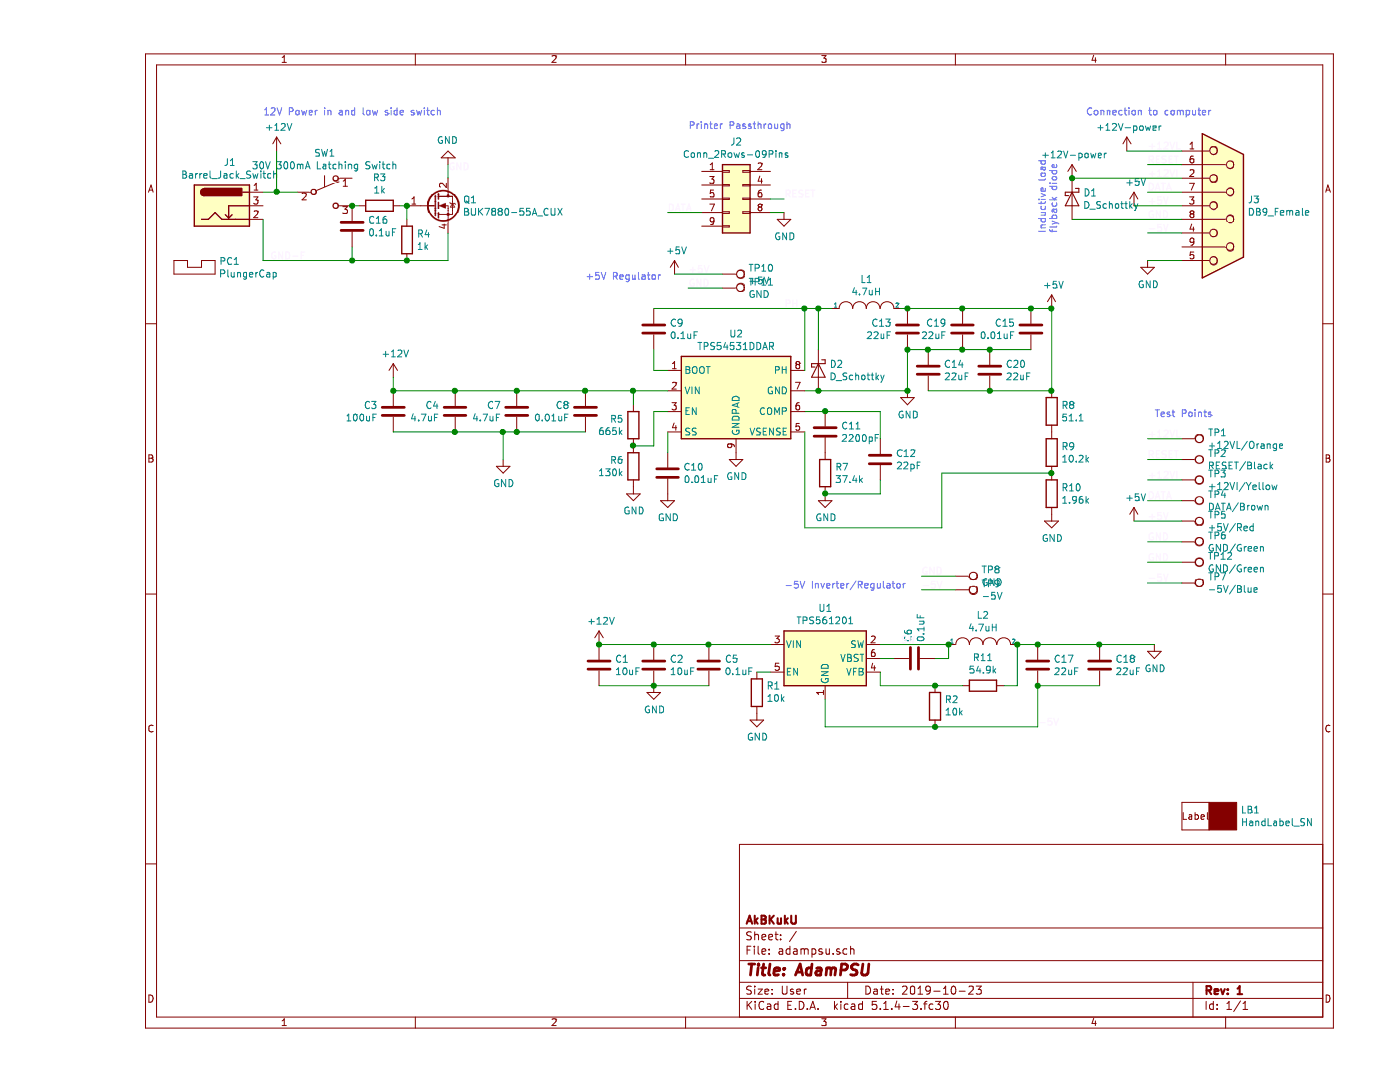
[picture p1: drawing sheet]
EESchema Schematic File Version 4
LIBS:adampsu-cache
EELAYER 30 0
EELAYER END
$Descr User 9449 7889
encoding utf-8
Sheet 1 1
Title "AdamPSU"
Date "2019-10-23"
Rev "1"
Comp "AkBKukU"
Comment1 ""
Comment2 ""
Comment3 ""
Comment4 ""
$EndDescr
$Comp
L adampsu-rescue:Barrel_Jack_Switch-Connector J1
U 1 1
P 950 1500
F 0 "J1" H 1007 1817 50  0000 C CNN
F 1 "Barrel_Jack_Switch" H 1007 1726 50  0000 C CNN
F 2 "adampsu:BarrelJack_CUI_PJ-047AH_Horizontal" H 1000 1460 50  0001 C CNN
F 3 "https://www.cuidevices.com/product/resource/pj-047ah.pdf" H 1000 1460 50  0001 C CNN
F 4 "CP-047AH-ND" H 950 1500 50  0001 C CNN "dk"
F 5 "PJ-047AH" H 950 1500 50  0001 C CNN "mfr"
F 6 " 490-PJ-047AH" H 950 1500 50  0001 C CNN "mouser"
	1    950  1500
	1    0    0    -1  
$EndComp
$Comp
L adampsu-rescue:SW_Push_SPDT-Switch SW1
U 1 1
P 1700 1400
F 0 "SW1" H 1700 1685 50  0000 C CNN
F 1 "30V 300mA Latching Switch" H 1700 1594 50  0000 C CNN
F 2 "adampsu:Switch-LC1258EENP" H 1700 1400 50  0001 C CNN
F 3 "https://sten-eswitch-13110800-production.s3.amazonaws.com/system/asset/product_line/data_sheet/36/LC.pdf" H 1700 1400 50  0001 C CNN
F 4 "EG5886-ND" H 1700 1400 50  0001 C CNN "dk"
F 5 "LC1258EENP" H 1700 1400 50  0001 C CNN "mfr"
F 6 "612-LC1258EENP" H 1700 1400 50  0001 C CNN "mouser"
	1    1700 1400
	1    0    0    -1  
$EndComp
$Comp
L adampsu-rescue:B240-Diode D1
U 1 1
P 7150 1450
F 0 "D1" V 7104 1529 50  0000 L CNN
F 1 "D_Schottky" V 7195 1529 50  0000 L CNN
F 2 "adampsu:D_SOD-128" H 7150 1275 50  0001 C CNN
F 3 "https://www.mouser.com/datasheet/2/916/PMEG4050EP-1320387.pdf" H 7150 1450 50  0001 C CNN
F 4 "1727-5842-1-ND" H 7150 1450 50  0001 C CNN "dk"
F 5 "PMEG4050EP,115" H 7150 1450 50  0001 C CNN "mfr"
F 6 "40" H 7150 1450 50  0001 C CNN "maxV"
F 7 "963-EMK325B7226MM-TR " H 7150 1450 50  0001 C CNN "mouser"
	1    7150 1450
	0    1    1    0   
$EndComp
$Comp
L adampsu-rescue:DB9_Female-Connector J3
U 1 1
P 8250 1500
F 0 "J3" H 8430 1546 50  0000 L CNN
F 1 "DB9_Female" H 8430 1455 50  0000 L CNN
F 2 "Connector_Dsub:DSUB-9_Female_Vertical_P2.77x2.84mm_MountingHoles" H 8250 1500 50  0001 C CNN
F 3 "http://www.assmann-wsw.com/fileadmin/datasheets/ASS_4885_CO.pdf" H 8250 1500 50  0001 C CNN
F 4 "AE10928-ND" H 8250 1500 50  0001 C CNN "dk"
F 5 "A-DF 09 PP/Z" H 8250 1500 50  0001 C CNN "mfr"
F 6 "636-171-009-203L001" H 8250 1500 50  0001 C CNN "mouser"
	1    8250 1500
	1    0    0    -1  
$EndComp
Wire Wire Line
	7950 1200 7700 1200
Wire Wire Line
	7950 1400 7700 1400
Wire Wire Line
	7950 1700 7700 1700
Wire Wire Line
	7950 1900 7700 1900
Text Label 7700 1100 0    50   ~ 0
+12VL
Text Label 7700 1200 0    50   ~ 0
RESET
Text Label 7700 1300 0    50   ~ 0
+12VI
Text Label 7700 1400 0    50   ~ 0
DATA
Text Label 7700 1600 0    50   ~ 0
GND
Text Label 7700 1700 0    50   ~ 0
-5V
Wire Wire Line
	7150 1600 7950 1600
Wire Wire Line
	7150 1300 7950 1300
Text Notes 3600 2050 0    50   ~ 0
+5V Regulator
$Comp
L adampsu-rescue:GND-power #PWR0101
U 1 1
P 2600 1200
F 0 "#PWR0101" H 2600 950 50  0001 C CNN
F 1 "GND" H 2605 1027 50  0000 C CNN
F 2 "" H 2600 1200 50  0001 C CNN
F 3 "" H 2600 1200 50  0001 C CNN
	1    2600 1200
	-1   0    0    1   
$EndComp
$Comp
L adampsu-rescue:GND-power #PWR0103
U 1 1
P 7700 1900
F 0 "#PWR0103" H 7700 1650 50  0001 C CNN
F 1 "GND" H 7705 1727 50  0000 C CNN
F 2 "" H 7700 1900 50  0001 C CNN
F 3 "" H 7700 1900 50  0001 C CNN
	1    7700 1900
	1    0    0    -1  
$EndComp
$Comp
L adampsu-rescue:+12V-power #PWR0104
U 1 1
P 1350 1100
F 0 "#PWR0104" H 1350 950 50  0001 C CNN
F 1 "+12V" H 1365 1273 50  0000 C CNN
F 2 "" H 1350 1100 50  0001 C CNN
F 3 "" H 1350 1100 50  0001 C CNN
	1    1350 1100
	1    0    0    -1  
$EndComp
$Comp
L adampsu-rescue:+5V-power #PWR0107
U 1 1
P 7600 1500
F 0 "#PWR0107" H 7600 1350 50  0001 C CNN
F 1 "+5V" H 7615 1673 50  0000 C CNN
F 2 "" H 7600 1500 50  0001 C CNN
F 3 "" H 7600 1500 50  0001 C CNN
	1    7600 1500
	1    0    0    -1  
$EndComp
Wire Wire Line
	7600 1500 7950 1500
Wire Wire Line
	1250 1400 1350 1400
Wire Wire Line
	1350 1400 1350 1100
Wire Wire Line
	1350 1400 1500 1400
Connection ~ 1350 1400
Wire Wire Line
	2600 1200 2600 1300
$Comp
L Device:R R3
U 1 1
P 2100 1500
F 0 "R3" V 1893 1500 50  0000 C CNN
F 1 "1k" V 1984 1500 50  0000 C CNN
F 2 "Resistor_SMD:R_0603_1608Metric_Pad1.05x0.95mm_HandSolder" V 2030 1500 50  0001 C CNN
F 3 "http://www.yageo.com/documents/recent/PYu-RC_Group_51_RoHS_L_10.pdf" H 2100 1500 50  0001 C CNN
F 4 "311-1.0KGRCT-ND" H 2100 1500 50  0001 C CNN "dk"
F 5 "RC0603JR-071KL" H 2100 1500 50  0001 C CNN "mfr"
F 6 "603-RC0603JR-071KL" H 2100 1500 50  0001 C CNN "mouser"
	1    2100 1500
	0    1    1    0   
$EndComp
Wire Wire Line
	1900 1500 1950 1500
Wire Wire Line
	2250 1500 2300 1500
Wire Wire Line
	2300 1500 2300 1600
Connection ~ 2300 1500
Wire Wire Line
	2600 1700 2600 1900
Wire Wire Line
	1250 1900 1250 1600
Text Label 1300 1900 0    50   ~ 0
GND-F
Text Label 2600 1250 0    50   ~ 0
GND
Text Notes 1250 850  0    50   ~ 0
12V Power in and low side switch
Text Notes 7050 1700 1    50   ~ 0
Inductive load \nflyback diode
Text Notes 7250 850  0    50   ~ 0
Connection to computer
Text Notes 5050 4300 0    50   ~ 0
-5V Inverter/Regulator
$Comp
L adampsu-rescue:GND-power #PWR0102
U 1 1
P 5050 1550
F 0 "#PWR0102" H 5050 1300 50  0001 C CNN
F 1 "GND" H 5055 1377 50  0000 C CNN
F 2 "" H 5050 1550 50  0001 C CNN
F 3 "" H 5050 1550 50  0001 C CNN
	1    5050 1550
	1    0    0    -1  
$EndComp
Text Notes 4350 950  0    50   ~ 0
Printer Passthrough
Wire Wire Line
	4950 1550 5050 1550
Wire Wire Line
	4950 1450 5050 1450
Wire Wire Line
	4200 1550 4450 1550
Text Label 4200 1550 0    50   ~ 0
DATA
Text Label 5050 1450 0    50   ~ 0
RESET
$Comp
L adampsu-rescue:Conn_2Rows-09Pins-Connector_Generic J2
U 1 1
P 4650 1450
F 0 "J2" H 4700 1867 50  0000 C CNN
F 1 "Conn_2Rows-09Pins" H 4700 1776 50  0000 C CNN
F 2 "Connector_PinHeader_2.54mm:PinHeader_2x05_P2.54mm_Vertical" H 4650 1450 50  0001 C CNN
F 3 "~" H 4650 1450 50  0001 C CNN
F 4 "1849-1002-ND" H 4650 1450 50  0001 C CNN "dk"
F 5 "PR20205VBDN" H 4650 1450 50  0001 C CNN "mfr"
	1    4650 1450
	1    0    0    -1  
$EndComp
$Comp
L Custom:PlungerCap PC1
U 1 1
P 750 1950
F 0 "PC1" H 928 1996 50  0000 L CNN
F 1 "PlungerCap" H 928 1905 50  0000 L CNN
F 2 "adampsu:PlungerCap-4JWHT" H 500 1950 50  0001 C CNN
F 3 "https://www.digikey.com/product-detail/en/e-switch/4JWHT/EG1077-ND/45809" H 500 1950 50  0001 C CNN
F 4 "EG1077-ND" H 750 1950 50  0001 C CNN "dk"
F 5 "4JWHT" H 750 1950 50  0001 C CNN "mfr"
F 6 " 612-4J-WH" H 750 1950 50  0001 C CNN "mouser"
	1    750  1950
	1    0    0    -1  
$EndComp
$Comp
L Custom:TPS54531DDAR U2
U 1 1
P 4700 2900
F 0 "U2" H 4700 3367 50  0000 C CNN
F 1 "TPS54531DDAR" H 4700 3276 50  0000 C CNN
F 2 "Package_SO:TI_SO-PowerPAD-8_ThermalVias" H 4750 2550 50  0001 L CIN
F 3 "http://www.ti.com/lit/ds/symlink/tps54531.pdf" H 4700 2900 50  0001 C CNN
F 4 "296-40801-2-ND" H 4700 2900 50  0001 C CNN "dk"
F 5 "TPS54531DDAR" H 4700 2900 50  0001 C CNN "mfr"
F 6 "595-TPS54531DDAR" H 4700 2900 50  0001 C CNN "mouser"
	1    4700 2900
	1    0    0    -1  
$EndComp
$Comp
L adampsu-rescue:C-Device C7
U 1 1
P 3100 3000
F 0 "C7" H 2986 3046 50  0000 R CNN
F 1 "4.7uF" H 2986 2955 50  0000 R CNN
F 2 "Capacitor_SMD:C_0805_2012Metric_Pad1.15x1.40mm_HandSolder" H 3138 2850 50  0001 C CNN
F 3 "https://ds.yuden.co.jp/TYCOMPAS/ut/detail?pn=UMK316AB7475KL-T%20%20&u=M" H 3100 3000 50  0001 C CNN
F 4 " 490-14466-2-ND" H 3100 3000 50  0001 C CNN "dk"
F 5 "GRM21BR71C475KE51L" H 3100 3000 50  0001 C CNN "mfr"
F 6 "XR7" H 3100 3000 50  0001 C CNN "rating"
F 7 "50" H 3100 3000 50  0001 C CNN "maxV"
F 8 "81-GRM21BR71C475KE1L" H 3100 3000 50  0001 C CNN "mouser"
	1    3100 3000
	1    0    0    -1  
$EndComp
Wire Wire Line
	3100 2850 3600 2850
Wire Wire Line
	3950 2850 4200 2850
Connection ~ 3100 2850
$Comp
L adampsu-rescue:C-Device C8
U 1 1
P 3600 3000
F 0 "C8" H 3486 3046 50  0000 R CNN
F 1 "0.01uF" H 3486 2955 50  0000 R CNN
F 2 "Capacitor_SMD:C_0603_1608Metric_Pad1.05x0.95mm_HandSolder" H 3638 2850 50  0001 C CNN
F 3 "https://api.kemet.com/component-edge/download/datasheet/C0603C103M5RACTU.pdf" H 3600 3000 50  0001 C CNN
F 4 "399-7842-1-ND" H 3600 3000 50  0001 C CNN "dk"
F 5 "C0603C103M5RACTU" H 3600 3000 50  0001 C CNN "mfr"
F 6 "XR7" H 3600 3000 50  0001 C CNN "rating"
F 7 "80-C0603C103M5R" H 3600 3000 50  0001 C CNN "mouser"
	1    3600 3000
	1    0    0    -1  
$EndComp
Wire Wire Line
	3600 3150 3100 3150
Connection ~ 3100 3150
$Comp
L adampsu-rescue:GND-power #PWR0105
U 1 1
P 3000 3350
F 0 "#PWR0105" H 3000 3100 50  0001 C CNN
F 1 "GND" H 3005 3177 50  0000 C CNN
F 2 "" H 3000 3350 50  0001 C CNN
F 3 "" H 3000 3350 50  0001 C CNN
	1    3000 3350
	1    0    0    -1  
$EndComp
Wire Wire Line
	3000 3350 3000 3150
Connection ~ 3000 3150
Wire Wire Line
	3000 3150 3100 3150
$Comp
L Device:R R5
U 1 1
P 3950 3100
F 0 "R5" H 3881 3146 50  0000 R CNN
F 1 "665k" H 3881 3055 50  0000 R CNN
F 2 "Resistor_SMD:R_0603_1608Metric_Pad1.05x0.95mm_HandSolder" V 3880 3100 50  0001 C CNN
F 3 "http://www.yageo.com/documents/recent/PYu-RC_Group_51_RoHS_L_10.pdf" H 3950 3100 50  0001 C CNN
F 4 "311-665KHRCT-ND" H 3950 3100 50  0001 C CNN "dk"
F 5 "RC0603FR-07665KL" H 3950 3100 50  0001 C CNN "mfr"
F 6 "603-RC0603FR-07665KL" H 3950 3100 50  0001 C CNN "mouser"
	1    3950 3100
	1    0    0    -1  
$EndComp
$Comp
L Device:R R6
U 1 1
P 3950 3400
F 0 "R6" H 3881 3446 50  0000 R CNN
F 1 "130k" H 3881 3355 50  0000 R CNN
F 2 "Resistor_SMD:R_0603_1608Metric_Pad1.05x0.95mm_HandSolder" V 3880 3400 50  0001 C CNN
F 3 "http://www.koaspeer.com/catimages/Products/RK73B/RK73B.pdf" H 3950 3400 50  0001 C CNN
F 4 "2019-RK73B1JTTD134JCT-ND" H 3950 3400 50  0001 C CNN "dk"
F 5 "RK73B1JTTD134J" H 3950 3400 50  0001 C CNN "mfr"
F 6 "660-RK73B1JTTD134J" H 3950 3400 50  0001 C CNN "mouser"
	1    3950 3400
	1    0    0    -1  
$EndComp
Wire Wire Line
	3950 2850 3950 2950
Connection ~ 3950 2850
Wire Wire Line
	3950 3250 4100 3250
Wire Wire Line
	4100 3250 4100 3000
Wire Wire Line
	4100 3000 4200 3000
Connection ~ 3950 3250
$Comp
L adampsu-rescue:GND-power #PWR0106
U 1 1
P 3950 3550
F 0 "#PWR0106" H 3950 3300 50  0001 C CNN
F 1 "GND" H 3955 3377 50  0000 C CNN
F 2 "" H 3950 3550 50  0001 C CNN
F 3 "" H 3950 3550 50  0001 C CNN
	1    3950 3550
	1    0    0    -1  
$EndComp
$Comp
L adampsu-rescue:C-Device C10
U 1 1
P 4200 3450
F 0 "C10" H 4315 3496 50  0000 L CNN
F 1 "0.01uF" H 4315 3405 50  0000 L CNN
F 2 "Capacitor_SMD:C_0603_1608Metric_Pad1.05x0.95mm_HandSolder" H 4238 3300 50  0001 C CNN
F 3 "https://api.kemet.com/component-edge/download/datasheet/C0603C103M5RACTU.pdf" H 4200 3450 50  0001 C CNN
F 4 "399-7842-1-ND" H 4200 3450 50  0001 C CNN "dk"
F 5 "C0603C103M5RACTU" H 4200 3450 50  0001 C CNN "mfr"
F 6 "XR7" H 4200 3450 50  0001 C CNN "rating"
F 7 "80-C0603C103M5R" H 4200 3450 50  0001 C CNN "mouser"
	1    4200 3450
	1    0    0    -1  
$EndComp
Wire Wire Line
	4200 3150 4200 3300
$Comp
L adampsu-rescue:GND-power #PWR0108
U 1 1
P 4200 3600
F 0 "#PWR0108" H 4200 3350 50  0001 C CNN
F 1 "GND" H 4205 3427 50  0000 C CNN
F 2 "" H 4200 3600 50  0001 C CNN
F 3 "" H 4200 3600 50  0001 C CNN
	1    4200 3600
	1    0    0    -1  
$EndComp
$Comp
L adampsu-rescue:GND-power #PWR0115
U 1 1
P 4700 3300
F 0 "#PWR0115" H 4700 3050 50  0001 C CNN
F 1 "GND" H 4705 3127 50  0000 C CNN
F 2 "" H 4700 3300 50  0001 C CNN
F 3 "" H 4700 3300 50  0001 C CNN
	1    4700 3300
	1    0    0    -1  
$EndComp
$Comp
L Custom:BUK7880-55A_CUX Q1
U 1 1
P 2500 1500
F 0 "Q1" H 2706 1546 50  0000 L CNN
F 1 "BUK7880-55A_CUX" H 2706 1455 50  0000 L CNN
F 2 "Package_TO_SOT_SMD:SOT-223-3_TabPin2" H 2700 1425 50  0001 L CIN
F 3 "https://assets.nexperia.com/documents/data-sheet/BUK7880-55A.pdf" V 2500 1500 50  0001 L CNN
F 4 "1727-2222-1-ND" H 2500 1500 50  0001 C CNN "dk"
F 5 "BUK7880-55A/CUX" H 2500 1500 50  0001 C CNN "mfr"
F 6 "771-BUK7880-55A/CUX" H 2500 1500 50  0001 C CNN "mouser"
	1    2500 1500
	1    0    0    -1  
$EndComp
$Comp
L Device:C C9
U 1 1
P 4100 2400
F 0 "C9" H 4215 2446 50  0000 L CNN
F 1 "0.1uF" H 4215 2355 50  0000 L CNN
F 2 "adampsu:C_0508_1220Metric_Pad1.40x1.15mm_HandSolder" H 4138 2250 50  0001 C CNN
F 3 "https://search.murata.co.jp/Ceramy/image/img/A01X/G101/ENG/LLL216R71E104MA01-01.pdf" H 4100 2400 50  0001 C CNN
F 4 "25" H 4100 2400 50  0001 C CNN "maxV"
F 5 "XR7" H 4100 2400 50  0001 C CNN "rating"
F 6 "490-4346-1-ND" H 4100 2400 50  0001 C CNN "dk"
F 7 "LLL216R71E104MA01L" H 4100 2400 50  0001 C CNN "mfr"
F 8 " 81-LLL216R71E104MA1L" H 4100 2400 50  0001 C CNN "mouser"
	1    4100 2400
	1    0    0    -1  
$EndComp
Wire Wire Line
	4100 2550 4100 2700
Wire Wire Line
	4100 2700 4200 2700
Wire Wire Line
	4100 2250 5200 2250
Wire Wire Line
	5200 2250 5200 2700
$Comp
L Device:C C16
U 1 1
P 1900 1650
F 0 "C16" H 2015 1696 50  0000 L CNN
F 1 "0.1uF" H 2015 1605 50  0000 L CNN
F 2 "Capacitor_SMD:C_0603_1608Metric_Pad1.05x0.95mm_HandSolder" H 1938 1500 50  0001 C CNN
F 3 "http://www.samsungsem.com/kr/support/product-search/mlcc/CL10F104ZB8NNNC.jsp" H 1900 1650 50  0001 C CNN
F 4 "25" H 1900 1650 50  0001 C CNN "maxV"
F 5 "XR7" H 1900 1650 50  0001 C CNN "rating"
F 6 "1276-1012-2-ND" H 1900 1650 50  0001 C CNN "dk"
F 7 "CL10F104ZB8NNNC" H 1900 1650 50  0001 C CNN "mfr"
F 8 "603-CC603KRX7R9BB104" H 1900 1650 50  0001 C CNN "mouser"
	1    1900 1650
	1    0    0    -1  
$EndComp
Connection ~ 1900 1500
Wire Wire Line
	1900 1800 1900 1900
Connection ~ 1900 1900
Wire Wire Line
	1900 1900 1250 1900
Wire Wire Line
	5200 2250 5300 2250
Connection ~ 5200 2250
$Comp
L pspice:INDUCTOR L1
U 1 1
P 5650 2250
F 0 "L1" H 5650 2465 50  0000 C CNN
F 1 "4.7uH" H 5650 2374 50  0000 C CNN
F 2 "adampsu:L_11.5x10.3_H4.8" H 5650 2250 50  0001 C CNN
F 3 "http://productfinder.pulseeng.com/products/datasheets/P769.pdf" H 5650 2250 50  0001 C CNN
F 4 "553-3001-1-ND" H 5650 2250 50  0001 C CNN "dk"
F 5 "PA4342.472NLT" H 5650 2250 50  0001 C CNN "mfr"
F 6 "15.5mOhm" H 5650 2250 50  0001 C CNN "rating"
F 7 "673-PA4342.472NLT" H 5650 2250 50  0001 C CNN "mouser"
	1    5650 2250
	1    0    0    -1  
$EndComp
Wire Wire Line
	5300 2250 5400 2250
Connection ~ 5300 2250
$Comp
L power:+5V #PWR0116
U 1 1
P 7000 2250
F 0 "#PWR0116" H 7000 2100 50  0001 C CNN
F 1 "+5V" H 7015 2423 50  0000 C CNN
F 2 "" H 7000 2250 50  0001 C CNN
F 3 "" H 7000 2250 50  0001 C CNN
	1    7000 2250
	1    0    0    -1  
$EndComp
$Comp
L adampsu-rescue:GND-power #PWR0117
U 1 1
P 5350 3600
F 0 "#PWR0117" H 5350 3350 50  0001 C CNN
F 1 "GND" H 5355 3427 50  0000 C CNN
F 2 "" H 5350 3600 50  0001 C CNN
F 3 "" H 5350 3600 50  0001 C CNN
	1    5350 3600
	1    0    0    -1  
$EndComp
$Comp
L Device:R R8
U 1 1
P 7000 3000
F 0 "R8" H 7070 3046 50  0000 L CNN
F 1 "51.1" H 7070 2955 50  0000 L CNN
F 2 "Resistor_SMD:R_0603_1608Metric_Pad1.05x0.95mm_HandSolder" V 6930 3000 50  0001 C CNN
F 3 "http://www.yageo.com/documents/recent/PYu-RC_Group_51_RoHS_L_10.pdf" H 7000 3000 50  0001 C CNN
F 4 "311-51.1HRCT-ND" H 7000 3000 50  0001 C CNN "dk"
F 5 "RC0603FR-0751R1L" H 7000 3000 50  0001 C CNN "mfr"
F 6 "603-RC0603FR-0751R1L" H 7000 3000 50  0001 C CNN "mouser"
	1    7000 3000
	1    0    0    -1  
$EndComp
$Comp
L Device:R R10
U 1 1
P 7000 3600
F 0 "R10" H 7070 3646 50  0000 L CNN
F 1 "1.96k" H 7070 3555 50  0000 L CNN
F 2 "Resistor_SMD:R_0603_1608Metric_Pad1.05x0.95mm_HandSolder" V 6930 3600 50  0001 C CNN
F 3 "http://www.yageo.com/documents/recent/PYu-RC_Group_51_RoHS_L_10.pdf" H 7000 3600 50  0001 C CNN
F 4 "311-1.96KHRCT-ND" H 7000 3600 50  0001 C CNN "dk"
F 5 "RC0603FR-071K96L" H 7000 3600 50  0001 C CNN "mfr"
F 6 "603-RC0603FR-071K96L" H 7000 3600 50  0001 C CNN "mouser"
	1    7000 3600
	1    0    0    -1  
$EndComp
$Comp
L Device:R R9
U 1 1
P 7000 3300
F 0 "R9" H 7070 3346 50  0000 L CNN
F 1 "10.2k" H 7070 3255 50  0000 L CNN
F 2 "Resistor_SMD:R_0603_1608Metric_Pad1.05x0.95mm_HandSolder" V 6930 3300 50  0001 C CNN
F 3 "https://www.seielect.com/catalog/sei-rmcf_rmcp.pdf" H 7000 3300 50  0001 C CNN
F 4 "RMCF0603FT10K2CT-ND" H 7000 3300 50  0001 C CNN "dk"
F 5 "RMCF0603FT10K2" H 7000 3300 50  0001 C CNN "mfr"
F 6 "667-ERJ-3EKF1022V" H 7000 3300 50  0001 C CNN "mouser"
	1    7000 3300
	1    0    0    -1  
$EndComp
$Comp
L adampsu-rescue:GND-power #PWR0118
U 1 1
P 7000 3750
F 0 "#PWR0118" H 7000 3500 50  0001 C CNN
F 1 "GND" H 7005 3577 50  0000 C CNN
F 2 "" H 7000 3750 50  0001 C CNN
F 3 "" H 7000 3750 50  0001 C CNN
	1    7000 3750
	1    0    0    -1  
$EndComp
$Comp
L Device:C C11
U 1 1
P 5350 3150
F 0 "C11" H 5465 3196 50  0000 L CNN
F 1 "2200pF" H 5465 3105 50  0000 L CNN
F 2 "Capacitor_SMD:C_0603_1608Metric_Pad1.05x0.95mm_HandSolder" H 5388 3000 50  0001 C CNN
F 3 "https://api.kemet.com/component-edge/download/datasheet/C0603C222K5RAC7411.pdf" H 5350 3150 50  0001 C CNN
F 4 "XR7" H 5350 3150 50  0001 C CNN "rating"
F 5 "399-17586-1-ND" H 5350 3150 50  0001 C CNN "dk"
F 6 "50" H 5350 3150 50  0001 C CNN "maxV"
F 7 "C0603C222K5RAC7411" H 5350 3150 50  0001 C CNN "mfr"
F 8 "80-C0603C222K5R7411" H 5350 3150 50  0001 C CNN "mouser"
	1    5350 3150
	1    0    0    -1  
$EndComp
$Comp
L Device:R R7
U 1 1
P 5350 3450
F 0 "R7" H 5420 3496 50  0000 L CNN
F 1 "37.4k" H 5420 3405 50  0000 L CNN
F 2 "Resistor_SMD:R_0603_1608Metric_Pad1.05x0.95mm_HandSolder" V 5280 3450 50  0001 C CNN
F 3 "http://www.yageo.com/documents/recent/PYu-RC_Group_51_RoHS_L_10.pdf" H 5350 3450 50  0001 C CNN
F 4 "311-37.4KHRCT-ND" H 5350 3450 50  0001 C CNN "dk"
F 5 "RC0603FR-0737K4L" H 5350 3450 50  0001 C CNN "mfr"
F 6 "603-RC0603FR-0737K4L" H 5350 3450 50  0001 C CNN "mouser"
	1    5350 3450
	1    0    0    -1  
$EndComp
Wire Wire Line
	5200 3150 5200 3850
$Comp
L Device:C C12
U 1 1
P 5750 3350
F 0 "C12" H 5865 3396 50  0000 L CNN
F 1 "22pF" H 5865 3305 50  0000 L CNN
F 2 "Capacitor_SMD:C_0603_1608Metric_Pad1.05x0.95mm_HandSolder" H 5788 3200 50  0001 C CNN
F 3 "http://datasheets.avx.com/X7RDielectric.pdf" H 5750 3350 50  0001 C CNN
F 4 "XR7" H 5750 3350 50  0001 C CNN "rating"
F 5 "478-6204-1-ND" H 5750 3350 50  0001 C CNN "dk"
F 6 "50" H 5750 3350 50  0001 C CNN "maxV"
F 7 "06035C220JAT2A" H 5750 3350 50  0001 C CNN "mfr"
F 8 " 581-06035C220JAT2A" H 5750 3350 50  0001 C CNN "mouser"
	1    5750 3350
	1    0    0    -1  
$EndComp
Connection ~ 7000 2250
Wire Wire Line
	5200 3000 5350 3000
Wire Wire Line
	5350 3000 5750 3000
Wire Wire Line
	5750 3000 5750 3200
Connection ~ 5350 3000
Wire Wire Line
	5950 2850 5950 2550
$Comp
L adampsu-rescue:GND-power #PWR0119
U 1 1
P 5950 2850
F 0 "#PWR0119" H 5950 2600 50  0001 C CNN
F 1 "GND" H 5955 2677 50  0000 C CNN
F 2 "" H 5950 2850 50  0001 C CNN
F 3 "" H 5950 2850 50  0001 C CNN
	1    5950 2850
	1    0    0    -1  
$EndComp
Wire Wire Line
	5750 3500 5750 3600
Wire Wire Line
	5750 3600 5350 3600
Connection ~ 5350 3600
Connection ~ 5950 2850
Connection ~ 5300 2850
Wire Wire Line
	5300 2850 5950 2850
Wire Wire Line
	5300 2250 5300 2550
Wire Wire Line
	5200 2850 5300 2850
$Comp
L Device:D_Schottky D2
U 1 1
P 5300 2700
F 0 "D2" V 5254 2779 50  0000 L CNN
F 1 "D_Schottky" V 5345 2779 50  0000 L CNN
F 2 "adampsu:D_SOD-128" H 5300 2700 50  0001 C CNN
F 3 "https://www.mouser.com/datasheet/2/916/PMEG4050EP-1320387.pdf" H 5300 2700 50  0001 C CNN
F 4 "1727-5842-1-ND" H 5300 2700 50  0001 C CNN "dk"
F 5 "40" H 5300 2700 50  0001 C CNN "maxV"
F 6 "PMEG4050EP,115" H 5300 2700 50  0001 C CNN "mfr"
F 7 "963-EMK325B7226MM-TR " H 5300 2700 50  0001 C CNN "mouser"
	1    5300 2700
	0    1    1    0   
$EndComp
$Comp
L adampsu-rescue:C-Device C15
U 1 1
P 6850 2400
F 0 "C15" H 6736 2446 50  0000 R CNN
F 1 "0.01uF" H 6736 2355 50  0000 R CNN
F 2 "Capacitor_SMD:C_0603_1608Metric_Pad1.05x0.95mm_HandSolder" H 6888 2250 50  0001 C CNN
F 3 "https://api.kemet.com/component-edge/download/datasheet/C0603C103M5RACTU.pdf" H 6850 2400 50  0001 C CNN
F 4 "399-7842-1-ND" H 6850 2400 50  0001 C CNN "dk"
F 5 "C0603C103M5RACTU" H 6850 2400 50  0001 C CNN "mfr"
F 6 "XR7" H 6850 2400 50  0001 C CNN "rating"
F 7 "80-C0603C103M5R" H 6850 2400 50  0001 C CNN "mouser"
	1    6850 2400
	1    0    0    -1  
$EndComp
Connection ~ 6850 2250
Wire Wire Line
	6850 2250 7000 2250
Connection ~ 2200 2850
Wire Wire Line
	2200 2750 2200 2850
$Comp
L adampsu-rescue:+12V-power #PWR0120
U 1 1
P 2200 2750
F 0 "#PWR0120" H 2200 2600 50  0001 C CNN
F 1 "+12V" H 2215 2923 50  0000 C CNN
F 2 "" H 2200 2750 50  0001 C CNN
F 3 "" H 2200 2750 50  0001 C CNN
	1    2200 2750
	1    0    0    -1  
$EndComp
Wire Wire Line
	2200 3150 2650 3150
Wire Wire Line
	3100 2850 2650 2850
$Comp
L adampsu-rescue:C-Device C3
U 1 1
P 2200 3000
F 0 "C3" H 2086 3046 50  0000 R CNN
F 1 "100uF" H 2086 2955 50  0000 R CNN
F 2 "Capacitor_Tantalum_SMD:CP_EIA-7343-43_Kemet-X_Pad2.25x2.55mm_HandSolder" H 2238 2850 50  0001 C CNN
F 3 "http://datasheets.avx.com/TAJ_AUTO.pdf" H 2200 3000 50  0001 C CNN
F 4 "1189-1659-1-ND" H 2200 3000 50  0001 C CNN "dk"
F 5 "TAJD107K016TNJV" H 2200 3000 50  0001 C CNN "mfr"
F 6 "XR7" H 2200 3000 50  0001 C CNN "rating"
F 7 "16" H 2200 3000 50  0001 C CNN "maxV"
F 8 " 581-TAJD107K016TNJV" H 2200 3000 50  0001 C CNN "mouser"
	1    2200 3000
	1    0    0    -1  
$EndComp
$Comp
L adampsu-rescue:C-Device C4
U 1 1
P 2650 3000
F 0 "C4" H 2536 3046 50  0000 R CNN
F 1 "4.7uF" H 2536 2955 50  0000 R CNN
F 2 "Capacitor_SMD:C_0805_2012Metric_Pad1.15x1.40mm_HandSolder" H 2688 2850 50  0001 C CNN
F 3 "https://ds.yuden.co.jp/TYCOMPAS/ut/detail?pn=UMK316AB7475KL-T%20%20&u=M" H 2650 3000 50  0001 C CNN
F 4 " 490-14466-2-ND" H 2650 3000 50  0001 C CNN "dk"
F 5 "GRM21BR71C475KE51L" H 2650 3000 50  0001 C CNN "mfr"
F 6 "XR7" H 2650 3000 50  0001 C CNN "rating"
F 7 "50" H 2650 3000 50  0001 C CNN "maxV"
F 8 "81-GRM21BR71C475KE1L" H 2650 3000 50  0001 C CNN "mouser"
	1    2650 3000
	1    0    0    -1  
$EndComp
Connection ~ 2650 2850
Wire Wire Line
	2650 2850 2200 2850
Connection ~ 2650 3150
Wire Wire Line
	2650 3150 3000 3150
Wire Wire Line
	3600 2850 3950 2850
Connection ~ 3600 2850
Wire Wire Line
	7000 3450 6200 3450
Wire Wire Line
	6200 3450 6200 3850
Wire Wire Line
	6200 3850 5200 3850
Connection ~ 7000 3450
$Comp
L Custom:HandLabel_SN LB1
U 1 1
P 8150 5950
F 0 "LB1" H 8378 5996 50  0000 L CNN
F 1 "HandLabel_SN" H 8378 5905 50  0000 L CNN
F 2 "adampsu:adamlabel" H 8150 6100 50  0001 C CNN
F 3 "" H 8150 6100 50  0001 C CNN
	1    8150 5950
	1    0    0    -1  
$EndComp
$Comp
L Connector:TestPoint TP1
U 1 1
P 7950 3200
F 0 "TP1" V 7904 3388 50  0000 L CNN
F 1 "+12VL/Orange" V 7995 3388 50  0000 L CNN
F 2 "adampsu:TestPoint_Labeled" H 8150 3200 50  0001 C CNN
F 3 "~" H 8150 3200 50  0001 C CNN
	1    7950 3200
	0    1    1    0   
$EndComp
Text Label 7700 1500 0    50   ~ 0
+5V
Wire Wire Line
	7950 3200 7700 3200
Wire Wire Line
	7950 3350 7700 3350
Wire Wire Line
	7950 3650 7700 3650
Wire Wire Line
	7950 4250 7700 4250
Text Label 7700 3200 0    50   ~ 0
+12VL
Text Label 7700 3350 0    50   ~ 0
RESET
Text Label 7700 3500 0    50   ~ 0
+12VI
Text Label 7700 3650 0    50   ~ 0
DATA
Text Label 7700 3950 0    50   ~ 0
GND
Text Label 7700 4250 0    50   ~ 0
-5V
Wire Wire Line
	7700 3950 7950 3950
$Comp
L adampsu-rescue:+5V-power #PWR0121
U 1 1
P 7600 3800
F 0 "#PWR0121" H 7600 3650 50  0001 C CNN
F 1 "+5V" H 7615 3973 50  0000 C CNN
F 2 "" H 7600 3800 50  0001 C CNN
F 3 "" H 7600 3800 50  0001 C CNN
	1    7600 3800
	1    0    0    -1  
$EndComp
Wire Wire Line
	7600 3800 7950 3800
Text Label 7700 3800 0    50   ~ 0
+5V
$Comp
L Connector:TestPoint TP2
U 1 1
P 7950 3350
F 0 "TP2" V 7904 3538 50  0000 L CNN
F 1 "RESET/Black" V 7995 3538 50  0000 L CNN
F 2 "adampsu:TestPoint_Labeled" H 8150 3350 50  0001 C CNN
F 3 "~" H 8150 3350 50  0001 C CNN
	1    7950 3350
	0    1    1    0   
$EndComp
$Comp
L Connector:TestPoint TP3
U 1 1
P 7950 3500
F 0 "TP3" V 7904 3688 50  0000 L CNN
F 1 "+12VI/Yellow" V 7995 3688 50  0000 L CNN
F 2 "adampsu:TestPoint_Labeled" H 8150 3500 50  0001 C CNN
F 3 "~" H 8150 3500 50  0001 C CNN
	1    7950 3500
	0    1    1    0   
$EndComp
$Comp
L Connector:TestPoint TP4
U 1 1
P 7950 3650
F 0 "TP4" V 7904 3838 50  0000 L CNN
F 1 "DATA/Brown" V 7995 3838 50  0000 L CNN
F 2 "adampsu:TestPoint_Labeled" H 8150 3650 50  0001 C CNN
F 3 "~" H 8150 3650 50  0001 C CNN
	1    7950 3650
	0    1    1    0   
$EndComp
$Comp
L Connector:TestPoint TP5
U 1 1
P 7950 3800
F 0 "TP5" V 7904 3988 50  0000 L CNN
F 1 "+5V/Red" V 7995 3988 50  0000 L CNN
F 2 "adampsu:TestPoint_Labeled" H 8150 3800 50  0001 C CNN
F 3 "~" H 8150 3800 50  0001 C CNN
	1    7950 3800
	0    1    1    0   
$EndComp
$Comp
L Connector:TestPoint TP6
U 1 1
P 7950 3950
F 0 "TP6" V 7904 4138 50  0000 L CNN
F 1 "GND/Green" V 7995 4138 50  0000 L CNN
F 2 "adampsu:TestPoint_Labeled" H 8150 3950 50  0001 C CNN
F 3 "~" H 8150 3950 50  0001 C CNN
	1    7950 3950
	0    1    1    0   
$EndComp
$Comp
L Connector:TestPoint TP7
U 1 1
P 7950 4250
F 0 "TP7" V 7904 4438 50  0000 L CNN
F 1 "-5V/Blue" V 7995 4438 50  0000 L CNN
F 2 "adampsu:TestPoint_Labeled" H 8150 4250 50  0001 C CNN
F 3 "~" H 8150 4250 50  0001 C CNN
	1    7950 4250
	0    1    1    0   
$EndComp
Wire Wire Line
	7700 3500 7950 3500
Text Notes 7750 3050 0    50   ~ 0
Test Points
Text Label 4350 2100 0    50   ~ 0
GND
Wire Wire Line
	4350 2100 4600 2100
$Comp
L adampsu-rescue:+5V-power #PWR0111
U 1 1
P 4250 2000
F 0 "#PWR0111" H 4250 1850 50  0001 C CNN
F 1 "+5V" H 4265 2173 50  0000 C CNN
F 2 "" H 4250 2000 50  0001 C CNN
F 3 "" H 4250 2000 50  0001 C CNN
	1    4250 2000
	1    0    0    -1  
$EndComp
Wire Wire Line
	4250 2000 4600 2000
Text Label 4350 2000 0    50   ~ 0
+5V
$Comp
L Connector:TestPoint TP11
U 1 1
P 4600 2100
F 0 "TP11" V 4554 2288 50  0000 L CNN
F 1 "GND" V 4645 2288 50  0000 L CNN
F 2 "adampsu:TestPoint_Labeled" H 4800 2100 50  0001 C CNN
F 3 "~" H 4800 2100 50  0001 C CNN
	1    4600 2100
	0    1    1    0   
$EndComp
Wire Wire Line
	6300 4300 6050 4300
Text Label 6050 4200 0    50   ~ 0
GND
Text Label 6050 4300 0    50   ~ 0
-5V
Wire Wire Line
	6050 4200 6300 4200
$Comp
L Connector:TestPoint TP8
U 1 1
P 6300 4200
F 0 "TP8" V 6254 4388 50  0000 L CNN
F 1 "GND" V 6345 4388 50  0000 L CNN
F 2 "adampsu:TestPoint_Labeled" H 6500 4200 50  0001 C CNN
F 3 "~" H 6500 4200 50  0001 C CNN
	1    6300 4200
	0    1    1    0   
$EndComp
$Comp
L Connector:TestPoint TP9
U 1 1
P 6300 4300
F 0 "TP9" V 6254 4488 50  0000 L CNN
F 1 "-5V" V 6345 4488 50  0000 L CNN
F 2 "adampsu:TestPoint_Labeled" H 6500 4300 50  0001 C CNN
F 3 "~" H 6500 4300 50  0001 C CNN
	1    6300 4300
	0    1    1    0   
$EndComp
$Comp
L power:GND #PWR03
U 1 1
P 4850 5200
F 0 "#PWR03" H 4850 4950 50  0001 C CNN
F 1 "GND" H 4855 5027 50  0000 C CNN
F 2 "" H 4850 5200 50  0001 C CNN
F 3 "" H 4850 5200 50  0001 C CNN
	1    4850 5200
	1    0    0    -1  
$EndComp
$Comp
L Device:R R1
U 1 1
P 4850 5050
F 0 "R1" H 4780 5004 50  0000 R CNN
F 1 "10k" H 4780 5095 50  0000 R CNN
F 2 "Resistor_SMD:R_0603_1608Metric_Pad1.05x0.95mm_HandSolder" V 4780 5050 50  0001 C CNN
F 3 "http://www.yageo.com/documents/recent/PYu-RC_Group_51_RoHS_L_10.pdf" H 4850 5050 50  0001 C CNN
F 4 "311-1.96KHRCT-ND" H 4850 5050 50  0001 C CNN "dk"
F 5 "RC0603FR-071K96L" H 4850 5050 50  0001 C CNN "mfr"
F 6 "603-RC0603FR-071K96L" H 4850 5050 50  0001 C CNN "mouser"
	1    4850 5050
	-1   0    0    1   
$EndComp
Wire Wire Line
	4950 4900 4850 4900
$Comp
L Device:C C6
U 1 1
P 6000 4800
F 0 "C6" H 6115 4846 50  0000 L CNN
F 1 "0.1uF" H 6115 4755 50  0000 L CNN
F 2 "adampsu:C_0508_1220Metric_Pad1.40x1.15mm_HandSolder" H 6038 4650 50  0001 C CNN
F 3 "https://search.murata.co.jp/Ceramy/image/img/A01X/G101/ENG/LLL216R71E104MA01-01.pdf" H 6000 4800 50  0001 C CNN
F 4 "25" H 6000 4800 50  0001 C CNN "maxV"
F 5 "XR7" H 6000 4800 50  0001 C CNN "rating"
F 6 "490-4346-1-ND" H 6000 4800 50  0001 C CNN "dk"
F 7 "LLL216R71E104MA01L" H 6000 4800 50  0001 C CNN "mfr"
F 8 " 81-LLL216R71E104MA1L" H 6000 4800 50  0001 C CNN "mouser"
	1    6000 4800
	0    -1   -1   0   
$EndComp
Wire Wire Line
	5750 4800 5850 4800
Wire Wire Line
	6250 4800 6250 4700
Wire Wire Line
	6250 4700 5750 4700
Wire Wire Line
	6150 4800 6250 4800
$Comp
L pspice:INDUCTOR L2
U 1 1
P 6500 4700
F 0 "L2" H 6500 4915 50  0000 C CNN
F 1 "4.7uH" H 6500 4824 50  0000 C CNN
F 2 "adampsu:L_11.5x10.3_H4.8" H 6500 4700 50  0001 C CNN
F 3 "http://productfinder.pulseeng.com/products/datasheets/P769.pdf" H 6500 4700 50  0001 C CNN
F 4 "553-3001-1-ND" H 6500 4700 50  0001 C CNN "dk"
F 5 "PA4342.472NLT" H 6500 4700 50  0001 C CNN "mfr"
F 6 "673-PA4342.472NLT" H 6500 4700 50  0001 C CNN "mouser"
	1    6500 4700
	1    0    0    -1  
$EndComp
Connection ~ 6250 4700
$Comp
L Device:C C17
U 1 1
P 6900 4850
F 0 "C17" H 7015 4896 50  0000 L CNN
F 1 "22uF" H 7015 4805 50  0000 L CNN
F 2 "Capacitor_SMD:C_1206_3216Metric_Pad1.42x1.75mm_HandSolder" H 6938 4700 50  0001 C CNN
F 3 "~" H 6900 4850 50  0001 C CNN
F 4 "1276-2728-1-ND" H 6900 4850 50  0001 C CNN "dk"
F 5 "EMK316ABJ226ML-T" H 6900 4850 50  0001 C CNN "mfr"
F 6 "963-EMK316ABJ226ML-T" H 6900 4850 50  0001 C CNN "mouser"
	1    6900 4850
	1    0    0    -1  
$EndComp
Wire Wire Line
	6750 4700 6900 4700
$Comp
L Device:C C18
U 1 1
P 7350 4850
F 0 "C18" H 7465 4896 50  0000 L CNN
F 1 "22uF" H 7465 4805 50  0000 L CNN
F 2 "Capacitor_SMD:C_1206_3216Metric_Pad1.42x1.75mm_HandSolder" H 7388 4700 50  0001 C CNN
F 3 "~" H 7350 4850 50  0001 C CNN
F 4 "1276-2728-1-ND" H 7350 4850 50  0001 C CNN "dk"
F 5 "EMK316ABJ226ML-T" H 7350 4850 50  0001 C CNN "mfr"
F 6 "963-EMK316ABJ226ML-T" H 7350 4850 50  0001 C CNN "mouser"
	1    7350 4850
	1    0    0    -1  
$EndComp
Wire Wire Line
	6900 4700 7350 4700
Connection ~ 6900 4700
$Comp
L Device:R R11
U 1 1
P 6500 5000
F 0 "R11" V 6293 5000 50  0000 C CNN
F 1 "54.9k" V 6384 5000 50  0000 C CNN
F 2 "Resistor_SMD:R_0603_1608Metric_Pad1.05x0.95mm_HandSolder" V 6430 5000 50  0001 C CNN
F 3 "~" H 6500 5000 50  0001 C CNN
F 4 "CR0603-FX-5492ELF" H 6500 5000 50  0001 C CNN "mfr"
F 5 "652-CR0603FX-5492ELF" H 6500 5000 50  0001 C CNN "mouser"
	1    6500 5000
	0    1    1    0   
$EndComp
Wire Wire Line
	6650 5000 6750 5000
Wire Wire Line
	6750 5000 6750 4700
Connection ~ 6750 4700
$Comp
L Device:R R2
U 1 1
P 6150 5150
F 0 "R2" H 6080 5104 50  0000 R CNN
F 1 "10k" H 6080 5195 50  0000 R CNN
F 2 "Resistor_SMD:R_0603_1608Metric_Pad1.05x0.95mm_HandSolder" V 6080 5150 50  0001 C CNN
F 3 "http://www.yageo.com/documents/recent/PYu-RC_Group_51_RoHS_L_10.pdf" H 6150 5150 50  0001 C CNN
F 4 "311-1.96KHRCT-ND" H 6150 5150 50  0001 C CNN "dk"
F 5 "RC0603FR-071K96L" H 6150 5150 50  0001 C CNN "mfr"
F 6 "603-RC0603FR-071K96L" H 6150 5150 50  0001 C CNN "mouser"
	1    6150 5150
	-1   0    0    1   
$EndComp
Wire Wire Line
	6350 5000 6150 5000
Wire Wire Line
	6150 5000 5750 5000
Wire Wire Line
	5750 5000 5750 4900
Connection ~ 6150 5000
Connection ~ 7350 4700
$Comp
L adampsu-rescue:GND-power #PWR04
U 1 1
P 7750 4700
F 0 "#PWR04" H 7750 4450 50  0001 C CNN
F 1 "GND" H 7755 4527 50  0000 C CNN
F 2 "" H 7750 4700 50  0001 C CNN
F 3 "" H 7750 4700 50  0001 C CNN
	1    7750 4700
	1    0    0    -1  
$EndComp
Wire Wire Line
	7350 4700 7750 4700
Wire Wire Line
	7350 5000 6900 5000
Wire Wire Line
	6900 5000 6900 5300
Connection ~ 6900 5000
Wire Wire Line
	6150 5300 5350 5300
Wire Wire Line
	5350 5300 5350 5100
Connection ~ 6150 5300
Text Label 6900 5300 0    50   ~ 0
-5V
$Comp
L adampsu-rescue:+12V-power #PWR01
U 1 1
P 3700 4700
F 0 "#PWR01" H 3700 4550 50  0001 C CNN
F 1 "+12V" H 3715 4873 50  0000 C CNN
F 2 "" H 3700 4700 50  0001 C CNN
F 3 "" H 3700 4700 50  0001 C CNN
	1    3700 4700
	1    0    0    -1  
$EndComp
Wire Wire Line
	6150 5300 6900 5300
$Comp
L Device:C C2
U 1 1
P 4100 4850
F 0 "C2" H 4215 4896 50  0000 L CNN
F 1 "10uF" H 4215 4805 50  0000 L CNN
F 2 "Capacitor_SMD:C_0805_2012Metric_Pad1.15x1.40mm_HandSolder" H 4138 4700 50  0001 C CNN
F 3 "~" H 4100 4850 50  0001 C CNN
F 4 "490-10498-1-ND" H 4100 4850 50  0001 C CNN "dk"
F 5 "GRM21BC81C106KE15L" H 4100 4850 50  0001 C CNN "mfr"
F 6 "81-GRM21BC81C106KE5L" H 4100 4850 50  0001 C CNN "mouser"
	1    4100 4850
	1    0    0    -1  
$EndComp
Connection ~ 4100 4700
Wire Wire Line
	4100 4700 3700 4700
Connection ~ 3700 4700
$Comp
L power:GND #PWR02
U 1 1
P 4100 5000
F 0 "#PWR02" H 4100 4750 50  0001 C CNN
F 1 "GND" H 4105 4827 50  0000 C CNN
F 2 "" H 4100 5000 50  0001 C CNN
F 3 "" H 4100 5000 50  0001 C CNN
	1    4100 5000
	1    0    0    -1  
$EndComp
Wire Wire Line
	4500 5000 4100 5000
Connection ~ 4100 5000
Wire Wire Line
	4100 5000 3700 5000
Wire Wire Line
	4100 4700 4500 4700
$Comp
L Device:C C5
U 1 1
P 4500 4850
F 0 "C5" H 4615 4896 50  0000 L CNN
F 1 "0.1uF" H 4615 4805 50  0000 L CNN
F 2 "Capacitor_SMD:C_0603_1608Metric_Pad1.05x0.95mm_HandSolder" H 4538 4700 50  0001 C CNN
F 3 "http://www.samsungsem.com/kr/support/product-search/mlcc/CL10F104ZB8NNNC.jsp" H 4500 4850 50  0001 C CNN
F 4 "25" H 4500 4850 50  0001 C CNN "maxV"
F 5 "XR7" H 4500 4850 50  0001 C CNN "rating"
F 6 "1276-1012-2-ND" H 4500 4850 50  0001 C CNN "dk"
F 7 "CL10F104ZB8NNNC" H 4500 4850 50  0001 C CNN "mfr"
F 8 "603-CC603KRX7R9BB104" H 4500 4850 50  0001 C CNN "mouser"
	1    4500 4850
	1    0    0    -1  
$EndComp
Connection ~ 4500 4700
Wire Wire Line
	4500 4700 4950 4700
Wire Wire Line
	7000 2250 7000 2850
Wire Wire Line
	5900 2250 5950 2250
$Comp
L Device:C C13
U 1 1
P 5950 2400
F 0 "C13" H 5836 2446 50  0000 R CNN
F 1 "22uF" H 5836 2355 50  0000 R CNN
F 2 "Capacitor_SMD:C_1206_3216Metric_Pad1.42x1.75mm_HandSolder" H 5988 2250 50  0001 C CNN
F 3 "~" H 5950 2400 50  0001 C CNN
F 4 "1276-2728-1-ND" H 5950 2400 50  0001 C CNN "dk"
F 5 "EMK316ABJ226ML-T" H 5950 2400 50  0001 C CNN "mfr"
F 6 "963-EMK316ABJ226ML-T" H 5950 2400 50  0001 C CNN "mouser"
	1    5950 2400
	1    0    0    -1  
$EndComp
$Comp
L Device:C C19
U 1 1
P 6350 2400
F 0 "C19" H 6236 2446 50  0000 R CNN
F 1 "22uF" H 6236 2355 50  0000 R CNN
F 2 "Capacitor_SMD:C_1206_3216Metric_Pad1.42x1.75mm_HandSolder" H 6388 2250 50  0001 C CNN
F 3 "~" H 6350 2400 50  0001 C CNN
F 4 "1276-2728-1-ND" H 6350 2400 50  0001 C CNN "dk"
F 5 "EMK316ABJ226ML-T" H 6350 2400 50  0001 C CNN "mfr"
F 6 "963-EMK316ABJ226ML-T" H 6350 2400 50  0001 C CNN "mouser"
	1    6350 2400
	1    0    0    -1  
$EndComp
Connection ~ 5950 2250
Connection ~ 5950 2550
Wire Wire Line
	5950 2550 6100 2550
Wire Wire Line
	5950 2250 6350 2250
Connection ~ 6350 2250
Connection ~ 6350 2550
Wire Wire Line
	6350 2250 6850 2250
Wire Wire Line
	6350 2550 6550 2550
$Comp
L Device:C C14
U 1 1
P 6100 2700
F 0 "C14" H 6215 2746 50  0000 L CNN
F 1 "22uF" H 6215 2655 50  0000 L CNN
F 2 "Capacitor_SMD:C_1206_3216Metric_Pad1.42x1.75mm_HandSolder" H 6138 2550 50  0001 C CNN
F 3 "~" H 6100 2700 50  0001 C CNN
F 4 "1276-2728-1-ND" H 6100 2700 50  0001 C CNN "dk"
F 5 "EMK316ABJ226ML-T" H 6100 2700 50  0001 C CNN "mfr"
F 6 "963-EMK316ABJ226ML-T" H 6100 2700 50  0001 C CNN "mouser"
	1    6100 2700
	1    0    0    -1  
$EndComp
$Comp
L Device:C C20
U 1 1
P 6550 2700
F 0 "C20" H 6665 2746 50  0000 L CNN
F 1 "22uF" H 6665 2655 50  0000 L CNN
F 2 "Capacitor_SMD:C_1206_3216Metric_Pad1.42x1.75mm_HandSolder" H 6588 2550 50  0001 C CNN
F 3 "~" H 6550 2700 50  0001 C CNN
F 4 "1276-2728-1-ND" H 6550 2700 50  0001 C CNN "dk"
F 5 "EMK316ABJ226ML-T" H 6550 2700 50  0001 C CNN "mfr"
F 6 "963-EMK316ABJ226ML-T" H 6550 2700 50  0001 C CNN "mouser"
	1    6550 2700
	1    0    0    -1  
$EndComp
Connection ~ 6100 2550
Wire Wire Line
	6100 2550 6350 2550
Connection ~ 6550 2550
Wire Wire Line
	6550 2550 6850 2550
Wire Wire Line
	7000 2850 6550 2850
Connection ~ 7000 2850
Wire Wire Line
	6550 2850 6100 2850
Connection ~ 6550 2850
$Comp
L Device:C C1
U 1 1
P 3700 4850
F 0 "C1" H 3815 4896 50  0000 L CNN
F 1 "10uF" H 3815 4805 50  0000 L CNN
F 2 "Capacitor_SMD:C_0805_2012Metric_Pad1.15x1.40mm_HandSolder" H 3738 4700 50  0001 C CNN
F 3 "~" H 3700 4850 50  0001 C CNN
F 4 "490-10498-1-ND" H 3700 4850 50  0001 C CNN "dk"
F 5 "GRM21BC81C106KE15L" H 3700 4850 50  0001 C CNN "mfr"
F 6 "81-GRM21BC81C106KE5L" H 3700 4850 50  0001 C CNN "mouser"
	1    3700 4850
	1    0    0    -1  
$EndComp
$Comp
L Custom:TPS561201 U1
U 1 1
P 5350 4800
F 0 "U1" H 5350 5167 50  0000 C CNN
F 1 "TPS561201" H 5350 5076 50  0000 C CNN
F 2 "Package_TO_SOT_SMD:SOT-23-6_Handsoldering" H 5400 4550 50  0001 L CNN
F 3 "http://www.ti.com/lit/ds/symlink/tps561201.pdf" H 5350 4800 50  0001 C CNN
F 4 " 296-47885-1-ND" H 5350 4800 50  0001 C CNN "dk"
F 5 "TPS561201DDCR" H 5350 4800 50  0001 C CNN "mfr"
F 6 "TPS561201DDCR" H 5350 4800 50  0001 C CNN "mouser"
	1    5350 4800
	1    0    0    -1  
$EndComp
Text Label 5050 2250 0    50   ~ 0
PH
Text Label 5900 4700 0    50   ~ 0
SW
$Comp
L adampsu-rescue:+12V-power #PWR0109
U 1 1
P 7150 1300
F 0 "#PWR0109" H 7150 1150 50  0001 C CNN
F 1 "+12V-power" H 7165 1473 50  0000 C CNN
F 2 "" H 7150 1300 50  0001 C CNN
F 3 "" H 7150 1300 50  0001 C CNN
	1    7150 1300
	1    0    0    -1  
$EndComp
Connection ~ 7150 1300
$Comp
L adampsu-rescue:+12V-power #PWR0110
U 1 1
P 7550 1100
F 0 "#PWR0110" H 7550 950 50  0001 C CNN
F 1 "+12V-power" H 7565 1273 50  0000 C CNN
F 2 "" H 7550 1100 50  0001 C CNN
F 3 "" H 7550 1100 50  0001 C CNN
	1    7550 1100
	1    0    0    -1  
$EndComp
Wire Wire Line
	7550 1100 7950 1100
Text Label 7700 4100 0    50   ~ 0
GND
Wire Wire Line
	7700 4100 7950 4100
$Comp
L Connector:TestPoint TP12
U 1 1
P 7950 4100
F 0 "TP12" V 7904 4288 50  0000 L CNN
F 1 "GND/Green" V 7995 4288 50  0000 L CNN
F 2 "adampsu:TestPoint_Labeled" H 8150 4100 50  0001 C CNN
F 3 "~" H 8150 4100 50  0001 C CNN
	1    7950 4100
	0    1    1    0   
$EndComp
$Comp
L Connector:TestPoint TP10
U 1 1
P 4600 2000
F 0 "TP10" V 4554 2188 50  0000 L CNN
F 1 "+5V" V 4645 2188 50  0000 L CNN
F 2 "adampsu:TestPoint_Labeled" H 4800 2000 50  0001 C CNN
F 3 "~" H 4800 2000 50  0001 C CNN
	1    4600 2000
	0    1    1    0   
$EndComp
$Comp
L Device:R R4
U 1 1
P 2300 1750
F 0 "R4" H 2370 1796 50  0000 L CNN
F 1 "1k" H 2370 1705 50  0000 L CNN
F 2 "Resistor_SMD:R_0603_1608Metric_Pad1.05x0.95mm_HandSolder" V 2230 1750 50  0001 C CNN
F 3 "http://www.yageo.com/documents/recent/PYu-RC_Group_51_RoHS_L_10.pdf" H 2300 1750 50  0001 C CNN
F 4 "311-1.0KGRCT-ND" H 2300 1750 50  0001 C CNN "dk"
F 5 "RC0603JR-071KL" H 2300 1750 50  0001 C CNN "mfr"
F 6 "603-RC0603JR-071KL" H 2300 1750 50  0001 C CNN "mouser"
	1    2300 1750
	1    0    0    -1  
$EndComp
Wire Wire Line
	1900 1900 2300 1900
Connection ~ 2300 1900
Wire Wire Line
	2300 1900 2600 1900
$EndSCHEMATC
